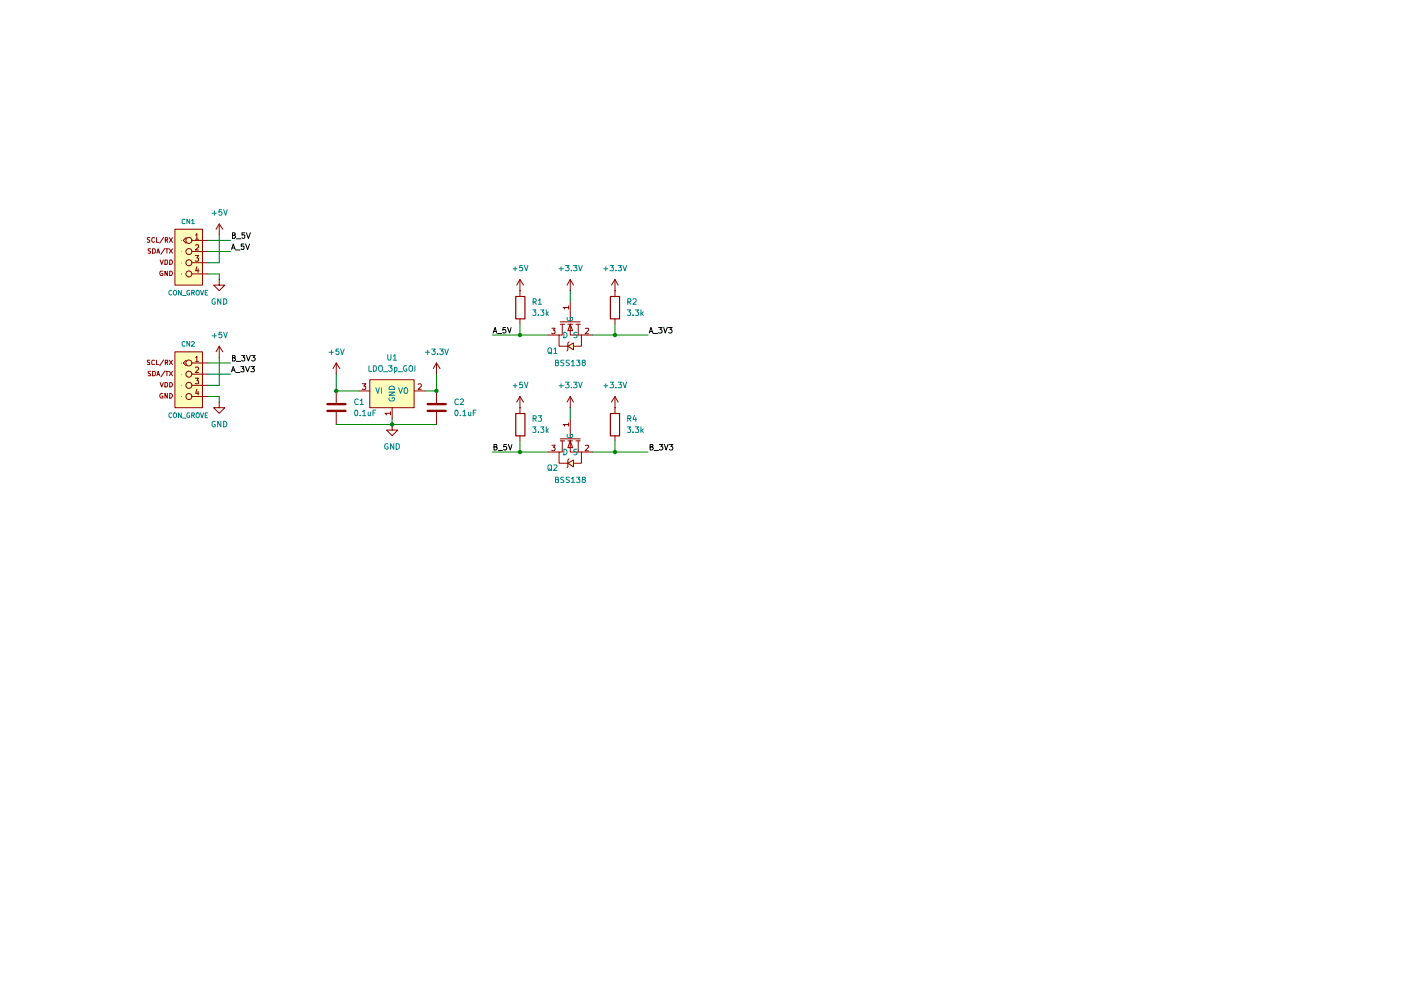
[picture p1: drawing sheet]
(kicad_sch
 (version 20250114)
 (generator "eeschema")
 (generator_version "9.0")
 (paper "A4")
 (lib_symbols
  (symbol "Device:C"
   (pin_numbers (hide yes))
   (pin_names
    (offset 0.254)) (exclude_from_sim no) (in_bom yes) (on_board yes)
   (property "Reference" "C" (at 0.635 2.54 0) (effects (font (size 1.27 1.27)) (justify left)))
   (property "Value" "C" (at 0.635 -2.54 0) (effects (font (size 1.27 1.27)) (justify left)))
   (property "Footprint" "" (at 0.9652 -3.81 0) (effects (font (size 1.27 1.27)) (hide yes)))
   (property "Datasheet" "~" (at 0 0 0) (effects (font (size 1.27 1.27)) (hide yes)))
   (property "Description" "Unpolarized capacitor" (at 0 0 0) (effects (font (size 1.27 1.27)) (hide yes)))
   (symbol "C_0_1"
    (polyline (pts (xy -2.032 0.762) (xy 2.032 0.762)) (stroke (width 0.508) (type default)) (fill (type none)))
    (polyline (pts (xy -2.032 -0.762) (xy 2.032 -0.762)) (stroke (width 0.508) (type default)) (fill (type none))))
   (symbol "C_1_1"
    (pin passive line (at 0 3.81 270) (length 2.794) (name "~" (effects (font (size 1.27 1.27)))) (number "1" (effects (font (size 1.27 1.27)))))
    (pin passive line (at 0 -3.81 90) (length 2.794) (name "~" (effects (font (size 1.27 1.27)))) (number "2" (effects (font (size 1.27 1.27))))))
   (embedded_fonts no))
  (symbol "Device:R"
   (pin_numbers (hide yes))
   (pin_names
    (offset 0)) (exclude_from_sim no) (in_bom yes) (on_board yes)
   (property "Reference" "R" (at 2.032 0 90) (effects (font (size 1.27 1.27))))
   (property "Value" "R" (at 0 0 90) (effects (font (size 1.27 1.27))))
   (property "Footprint" "" (at -1.778 0 90) (effects (font (size 1.27 1.27)) (hide yes)))
   (property "Datasheet" "~" (at 0 0 0) (effects (font (size 1.27 1.27)) (hide yes)))
   (property "Description" "Resistor" (at 0 0 0) (effects (font (size 1.27 1.27)) (hide yes)))
   (symbol "R_0_1"
    (rectangle (start -1.016 -2.54) (end 1.016 2.54) (stroke (width 0.254) (type default)) (fill (type none))))
   (symbol "R_1_1"
    (pin passive line (at 0 3.81 270) (length 1.27) (name "~" (effects (font (size 1.27 1.27)))) (number "1" (effects (font (size 1.27 1.27)))))
    (pin passive line (at 0 -3.81 90) (length 1.27) (name "~" (effects (font (size 1.27 1.27)))) (number "2" (effects (font (size 1.27 1.27))))))
   (embedded_fonts no))
  (symbol "akita:CON_GROVE"
   (pin_names
    (offset 1.016)) (exclude_from_sim no) (in_bom yes) (on_board yes)
   (property "Reference" "CN" (at 0 3.81 0) (effects (font (size 1.0668 1.0668)) (justify left bottom)))
   (property "Value" "CON_GROVE" (at 3.81 -5.08 90) (effects (font (size 1.0668 1.0668)) (justify left bottom)))
   (property "Footprint" "" (at 0 0 0) (effects (font (size 1.27 1.27)) (hide yes)))
   (property "Datasheet" "" (at 0 0 0) (effects (font (size 1.27 1.27)) (hide yes)))
   (property "Description" "" (at 0 0 0) (effects (font (size 1.27 1.27)) (hide yes)))
   (property "ki_locked" "" (at 0 0 0) (effects (font (size 1.27 1.27))))
   (symbol "CON_GROVE_1_0"
    (text "SCL/RX" (at 5.334 2.032 0) (effects (font (size 1.0668 1.0668)) (justify left bottom)))
    (text "SDA/TX" (at 5.334 -0.508 0) (effects (font (size 1.0668 1.0668)) (justify left bottom)))
    (text "VDD" (at 5.334 -3.048 0) (effects (font (size 1.0668 1.0668)) (justify left bottom)))
    (text "GND" (at 5.334 -5.588 0) (effects (font (size 1.0668 1.0668)) (justify left bottom)))
    (pin bidirectional inverted_clock (at -2.54 2.54 0) (length 5.08) (name "1" (effects (font (size 0 0)))) (number "1" (effects (font (size 1.27 1.27)))))
    (pin bidirectional inverted (at -2.54 0 0) (length 5.08) (name "2" (effects (font (size 0 0)))) (number "2" (effects (font (size 1.27 1.27)))))
    (pin bidirectional inverted (at -2.54 -2.54 0) (length 5.08) (name "3" (effects (font (size 0 0)))) (number "3" (effects (font (size 1.27 1.27)))))
    (pin bidirectional inverted (at -2.54 -5.08 0) (length 5.08) (name "4" (effects (font (size 0 0)))) (number "4" (effects (font (size 1.27 1.27))))))
   (symbol "CON_GROVE_1_1"
    (rectangle (start -1.27 5.08) (end 5.08 -7.62) (stroke (width 0.2032) (type default)) (fill (type background))))
   (embedded_fonts no))
  (symbol "akita:LDO_3p_GOI"
   (pin_names
    (offset 1.016)) (exclude_from_sim no) (in_bom yes) (on_board yes)
   (property "Reference" "U" (at 2.54 5.08 0) (effects (font (size 1.27 1.27))))
   (property "Value" "LDO_3p_GOI" (at 6.35 -3.81 0) (effects (font (size 1.27 1.27))))
   (property "Footprint" "" (at 0 0 0) (effects (font (size 1.27 1.27)) (hide yes)))
   (property "Datasheet" "" (at 0 0 0) (effects (font (size 1.27 1.27)) (hide yes)))
   (property "Description" "" (at 0 0 0) (effects (font (size 1.27 1.27)) (hide yes)))
   (symbol "LDO_3p_GOI_0_1"
    (rectangle (start -5.08 3.81) (end 5.08 -2.54) (stroke (width 0) (type default)) (fill (type background))))
   (symbol "LDO_3p_GOI_1_1"
    (pin power_in line (at -7.62 1.27 0) (length 2.54) (name "VI" (effects (font (size 1.27 1.27)))) (number "3" (effects (font (size 1.27 1.27)))))
    (pin passive line (at 0 -5.08 90) (length 2.54) (name "GND" (effects (font (size 1.27 1.27)))) (number "1" (effects (font (size 1.27 1.27)))))
    (pin power_out line (at 7.62 1.27 180) (length 2.54) (name "VO" (effects (font (size 1.27 1.27)))) (number "2" (effects (font (size 1.27 1.27))))))
   (embedded_fonts no))
  (symbol "libLCSC:BSS138_C52895" (exclude_from_sim no) (in_bom yes) (on_board yes)
   (property "Reference" "Q" (at 0 10.16 0) (effects (font (size 1.27 1.27))))
   (property "Value" "BSS138_C52895" (at 0 -10.16 0) (effects (font (size 1.27 1.27))))
   (property "Footprint" "libLCSC:SOT-23-3_L2.9-W1.6-P1.90-LS2.8-BR" (at 0 -12.7 0) (effects (font (size 1.27 1.27)) (hide yes)))
   (property "Datasheet" "https://lcsc.com/product-detail/MOSFET_FAIRCHILD_BSS138_BSS138_C52895.html" (at 0 -15.24 0) (effects (font (size 1.27 1.27)) (hide yes)))
   (property "Description" "" (at 0 0 0) (effects (font (size 1.27 1.27)) (hide yes)))
   (property "Manufacturer" "onsemi(安森美)" (at 0 -17.78 0) (effects (font (size 1.27 1.27)) (hide yes)))
   (property "MPN" "BSS138" (at 0 -20.32 0) (effects (font (size 1.27 1.27)) (hide yes)))
   (property "LCSC Part" "C52895" (at 0 -22.86 0) (effects (font (size 1.27 1.27)) (hide yes)))
   (symbol "BSS138_C52895_0_1"
    (polyline (pts (xy -2.54 0) (xy -0.51 0)) (stroke (width 0) (type default)) (fill (type none)))
    (polyline (pts (xy -0.51 2.29) (xy -0.51 -2.29)) (stroke (width 0) (type default)) (fill (type none)))
    (polyline (pts (xy 0 2.29) (xy 0 1.27)) (stroke (width 0) (type default)) (fill (type none)))
    (polyline (pts (xy 0 1.78) (xy 2.54 1.78) (xy 2.54 2.54) (xy 5.08 2.54) (xy 5.08 0.51)) (stroke (width 0) (type default)) (fill (type none)))
    (polyline (pts (xy 0 0) (xy 1.52 0.51) (xy 1.52 -0.51) (xy 0 0)) (stroke (width 0) (type default)) (fill (type background)))
    (polyline (pts (xy 0 0) (xy 2.54 0) (xy 2.54 -2.54) (xy 5.08 -2.54) (xy 5.08 -0.76)) (stroke (width 0) (type default)) (fill (type none)))
    (polyline (pts (xy 0 -0.51) (xy 0 0.51)) (stroke (width 0) (type default)) (fill (type none)))
    (polyline (pts (xy 0 -2.29) (xy 0 -1.27)) (stroke (width 0) (type default)) (fill (type none)))
    (polyline (pts (xy 2.54 -1.78) (xy 0 -1.78)) (stroke (width 0) (type default)) (fill (type none)))
    (polyline (pts (xy 4.06 0.25) (xy 4.32 0.51) (xy 5.84 0.51) (xy 6.1 0.76)) (stroke (width 0) (type default)) (fill (type none)))
    (polyline (pts (xy 5.08 0.51) (xy 5.84 -0.76) (xy 4.32 -0.76) (xy 5.08 0.51)) (stroke (width 0) (type default)) (fill (type background)))
    (pin unspecified line (at -5.08 0 0) (length 2.54) (name "G" (effects (font (size 1.27 1.27)))) (number "1" (effects (font (size 1.27 1.27)))))
    (pin unspecified line (at 2.54 5.08 270) (length 2.54) (name "D" (effects (font (size 1.27 1.27)))) (number "3" (effects (font (size 1.27 1.27)))))
    (pin unspecified line (at 2.54 -5.08 90) (length 2.54) (name "S" (effects (font (size 1.27 1.27)))) (number "2" (effects (font (size 1.27 1.27))))))
   (embedded_fonts no))
  (symbol "power:+3.3V"
   (power)
   (pin_numbers (hide yes))
   (pin_names
    (offset 0) (hide yes)) (exclude_from_sim no) (in_bom yes) (on_board yes)
   (property "Reference" "#PWR" (at 0 -3.81 0) (effects (font (size 1.27 1.27)) (hide yes)))
   (property "Value" "+3.3V" (at 0 3.556 0) (effects (font (size 1.27 1.27))))
   (property "Footprint" "" (at 0 0 0) (effects (font (size 1.27 1.27)) (hide yes)))
   (property "Datasheet" "" (at 0 0 0) (effects (font (size 1.27 1.27)) (hide yes)))
   (property "Description" "Power symbol creates a global label with name \"+3.3V\"" (at 0 0 0) (effects (font (size 1.27 1.27)) (hide yes)))
   (symbol "+3.3V_0_1"
    (polyline (pts (xy -0.762 1.27) (xy 0 2.54)) (stroke (width 0) (type default)) (fill (type none)))
    (polyline (pts (xy 0 2.54) (xy 0.762 1.27)) (stroke (width 0) (type default)) (fill (type none)))
    (polyline (pts (xy 0 0) (xy 0 2.54)) (stroke (width 0) (type default)) (fill (type none))))
   (symbol "+3.3V_1_1"
    (pin power_in line (at 0 0 90) (length 0) (name "~" (effects (font (size 1.27 1.27)))) (number "1" (effects (font (size 1.27 1.27))))))
   (embedded_fonts no))
  (symbol "power:+5V"
   (power)
   (pin_numbers (hide yes))
   (pin_names
    (offset 0) (hide yes)) (exclude_from_sim no) (in_bom yes) (on_board yes)
   (property "Reference" "#PWR" (at 0 -3.81 0) (effects (font (size 1.27 1.27)) (hide yes)))
   (property "Value" "+5V" (at 0 3.556 0) (effects (font (size 1.27 1.27))))
   (property "Footprint" "" (at 0 0 0) (effects (font (size 1.27 1.27)) (hide yes)))
   (property "Datasheet" "" (at 0 0 0) (effects (font (size 1.27 1.27)) (hide yes)))
   (property "Description" "Power symbol creates a global label with name \"+5V\"" (at 0 0 0) (effects (font (size 1.27 1.27)) (hide yes)))
   (symbol "+5V_0_1"
    (polyline (pts (xy -0.762 1.27) (xy 0 2.54)) (stroke (width 0) (type default)) (fill (type none)))
    (polyline (pts (xy 0 2.54) (xy 0.762 1.27)) (stroke (width 0) (type default)) (fill (type none)))
    (polyline (pts (xy 0 0) (xy 0 2.54)) (stroke (width 0) (type default)) (fill (type none))))
   (symbol "+5V_1_1"
    (pin power_in line (at 0 0 90) (length 0) (name "~" (effects (font (size 1.27 1.27)))) (number "1" (effects (font (size 1.27 1.27))))))
   (embedded_fonts no))
  (symbol "power:GND"
   (power)
   (pin_numbers (hide yes))
   (pin_names
    (offset 0) (hide yes)) (exclude_from_sim no) (in_bom yes) (on_board yes)
   (property "Reference" "#PWR" (at 0 -6.35 0) (effects (font (size 1.27 1.27)) (hide yes)))
   (property "Value" "GND" (at 0 -3.81 0) (effects (font (size 1.27 1.27))))
   (property "Footprint" "" (at 0 0 0) (effects (font (size 1.27 1.27)) (hide yes)))
   (property "Datasheet" "" (at 0 0 0) (effects (font (size 1.27 1.27)) (hide yes)))
   (property "Description" "Power symbol creates a global label with name \"GND\" , ground" (at 0 0 0) (effects (font (size 1.27 1.27)) (hide yes)))
   (symbol "GND_0_1"
    (polyline (pts (xy 0 0) (xy 0 -1.27) (xy 1.27 -1.27) (xy 0 -2.54) (xy -1.27 -1.27) (xy 0 -1.27)) (stroke (width 0) (type default)) (fill (type none))))
   (symbol "GND_1_1"
    (pin power_in line (at 0 0 270) (length 0) (name "~" (effects (font (size 1.27 1.27)))) (number "1" (effects (font (size 1.27 1.27))))))
   (embedded_fonts no)))
 (junction
  (at 82.55 88.9)
  (diameter 0)
  (color 0 0 0 0))
 (junction
  (at 133.35 95.25)
  (diameter 0)
  (color 0 0 0 0))
 (junction
  (at 111.76 95.25)
  (diameter 0)
  (color 0 0 0 0))
 (junction
  (at 133.35 68.58)
  (diameter 0)
  (color 0 0 0 0))
 (junction
  (at 111.76 68.58)
  (diameter 0)
  (color 0 0 0 0))
 (junction
  (at 69.85 81.28)
  (diameter 0)
  (color 0 0 0 0))
 (junction
  (at 92.71 81.28)
  (diameter 0)
  (color 0 0 0 0))
 (wire
  (pts (xy 40.64 46.99) (xy 45.72 46.99))
  (stroke (width 0) (type default)))
 (wire
  (pts (xy 105.41 68.58) (xy 111.76 68.58))
  (stroke (width 0) (type default)))
 (wire
  (pts (xy 128.27 68.58) (xy 133.35 68.58))
  (stroke (width 0) (type default)))
 (wire
  (pts (xy 40.64 77.47) (xy 45.72 77.47))
  (stroke (width 0) (type default)))
 (wire
  (pts (xy 133.35 68.58) (xy 140.97 68.58))
  (stroke (width 0) (type default)))
 (wire
  (pts (xy 43.18 82.55) (xy 43.18 83.82))
  (stroke (width 0) (type default)))
 (wire
  (pts (xy 43.18 54.61) (xy 43.18 55.88))
  (stroke (width 0) (type default)))
 (wire
  (pts (xy 92.71 77.47) (xy 92.71 81.28))
  (stroke (width 0) (type default)))
 (wire
  (pts (xy 69.85 77.47) (xy 69.85 81.28))
  (stroke (width 0) (type default)))
 (wire
  (pts (xy 133.35 66.04) (xy 133.35 68.58))
  (stroke (width 0) (type default)))
 (wire
  (pts (xy 133.35 92.71) (xy 133.35 95.25))
  (stroke (width 0) (type default)))
 (wire
  (pts (xy 111.76 92.71) (xy 111.76 95.25))
  (stroke (width 0) (type default)))
 (wire
  (pts (xy 40.64 54.61) (xy 43.18 54.61))
  (stroke (width 0) (type default)))
 (wire
  (pts (xy 43.18 80.01) (xy 40.64 80.01))
  (stroke (width 0) (type default)))
 (wire
  (pts (xy 82.55 87.63) (xy 82.55 88.9))
  (stroke (width 0) (type default)))
 (wire
  (pts (xy 43.18 45.72) (xy 43.18 52.07))
  (stroke (width 0) (type default)))
 (wire
  (pts (xy 123.19 58.42) (xy 123.19 60.96))
  (stroke (width 0) (type default)))
 (wire
  (pts (xy 111.76 95.25) (xy 118.11 95.25))
  (stroke (width 0) (type default)))
 (wire
  (pts (xy 40.64 74.93) (xy 45.72 74.93))
  (stroke (width 0) (type default)))
 (wire
  (pts (xy 105.41 95.25) (xy 111.76 95.25))
  (stroke (width 0) (type default)))
 (wire
  (pts (xy 133.35 95.25) (xy 140.97 95.25))
  (stroke (width 0) (type default)))
 (wire
  (pts (xy 69.85 88.9) (xy 82.55 88.9))
  (stroke (width 0) (type default)))
 (wire
  (pts (xy 40.64 82.55) (xy 43.18 82.55))
  (stroke (width 0) (type default)))
 (wire
  (pts (xy 82.55 88.9) (xy 92.71 88.9))
  (stroke (width 0) (type default)))
 (wire
  (pts (xy 43.18 73.66) (xy 43.18 80.01))
  (stroke (width 0) (type default)))
 (wire
  (pts (xy 128.27 95.25) (xy 133.35 95.25))
  (stroke (width 0) (type default)))
 (wire
  (pts (xy 111.76 66.04) (xy 111.76 68.58))
  (stroke (width 0) (type default)))
 (wire
  (pts (xy 123.19 85.09) (xy 123.19 87.63))
  (stroke (width 0) (type default)))
 (wire
  (pts (xy 69.85 81.28) (xy 74.93 81.28))
  (stroke (width 0) (type default)))
 (wire
  (pts (xy 40.64 49.53) (xy 45.72 49.53))
  (stroke (width 0) (type default)))
 (wire
  (pts (xy 90.17 81.28) (xy 92.71 81.28))
  (stroke (width 0) (type default)))
 (wire
  (pts (xy 111.76 68.58) (xy 118.11 68.58))
  (stroke (width 0) (type default)))
 (wire
  (pts (xy 43.18 52.07) (xy 40.64 52.07))
  (stroke (width 0) (type default)))
 (label "B_3V3"
  (at 45.72 74.93 0)
  (effects (font (size 1.27 1.27)) (justify left bottom)))
 (label "A_5V"
  (at 45.72 49.53 0)
  (effects (font (size 1.27 1.27)) (justify left bottom)))
 (label "A_5V"
  (at 105.41 68.58 0)
  (effects (font (size 1.27 1.27)) (justify left bottom)))
 (label "B_5V"
  (at 105.41 95.25 0)
  (effects (font (size 1.27 1.27)) (justify left bottom)))
 (label "B_5V"
  (at 45.72 46.99 0)
  (effects (font (size 1.27 1.27)) (justify left bottom)))
 (label "B_3V3"
  (at 140.97 95.25 0)
  (effects (font (size 1.27 1.27)) (justify left bottom)))
 (label "A_3V3"
  (at 45.72 77.47 0)
  (effects (font (size 1.27 1.27)) (justify left bottom)))
 (label "A_3V3"
  (at 140.97 68.58 0)
  (effects (font (size 1.27 1.27)) (justify left bottom)))
 (symbol
  (lib_id "power:+5V")
  (at 111.76 58.42 0)
  (unit 1)
  (exclude_from_sim no)
  (in_bom yes)
  (on_board yes)
  (dnp no)
  (fields_autoplaced yes)
  (property "Reference" "#PWR01" (at 111.76 62.23 0) (effects (font (size 1.27 1.27)) (hide yes)))
  (property "Value" "+5V" (at 111.76 53.34 0) (effects (font (size 1.27 1.27))))
  (property "Footprint" "" (at 111.76 58.42 0) (effects (font (size 1.27 1.27)) (hide yes)))
  (property "Datasheet" "" (at 111.76 58.42 0) (effects (font (size 1.27 1.27)) (hide yes)))
  (property "Description" "Power symbol creates a global label with name \"+5V\"" (at 111.76 58.42 0) (effects (font (size 1.27 1.27)) (hide yes)))
  (pin "1"))
 (symbol
  (lib_id "Device:C")
  (at 92.71 85.09 0)
  (unit 1)
  (exclude_from_sim no)
  (in_bom yes)
  (on_board yes)
  (dnp no)
  (fields_autoplaced yes)
  (property "Reference" "C2" (at 96.52 83.8199 0) (effects (font (size 1.27 1.27)) (justify left)))
  (property "Value" "0.1uF" (at 96.52 86.3599 0) (effects (font (size 1.27 1.27)) (justify left)))
  (property "Footprint" "Capacitor_SMD:C_0603_1608Metric" (at 93.6752 88.9 0) (effects (font (size 1.27 1.27)) (hide yes)))
  (property "Datasheet" "~" (at 92.71 85.09 0) (effects (font (size 1.27 1.27)) (hide yes)))
  (property "Description" "Unpolarized capacitor" (at 92.71 85.09 0) (effects (font (size 1.27 1.27)) (hide yes)))
  (property "LCSC" "C14663" (at 92.71 85.09 0) (effects (font (size 1.27 1.27)) (hide yes)))
  (pin "2")
  (pin "1"))
 (symbol
  (lib_id "libLCSC:BSS138_C52895")
  (at 123.19 92.71 90)
  (mirror x)
  (unit 1)
  (exclude_from_sim no)
  (in_bom yes)
  (on_board yes)
  (dnp no)
  (property "Reference" "Q2" (at 119.126 98.806 90) (effects (font (size 1.27 1.27))))
  (property "Value" "BSS138" (at 123.19 101.6 90) (effects (font (size 1.27 1.27))))
  (property "Footprint" "libLCSC:SOT-23-3_L2.9-W1.6-P1.90-LS2.8-BR" (at 135.89 92.71 0) (effects (font (size 1.27 1.27)) (hide yes)))
  (property "Datasheet" "https://lcsc.com/product-detail/MOSFET_FAIRCHILD_BSS138_BSS138_C52895.html" (at 138.43 92.71 0) (effects (font (size 1.27 1.27)) (hide yes)))
  (property "Description" "" (at 123.19 92.71 0) (effects (font (size 1.27 1.27)) (hide yes)))
  (property "Manufacturer" "onsemi(安森美)" (at 140.97 92.71 0) (effects (font (size 1.27 1.27)) (hide yes)))
  (property "MPN" "BSS138" (at 143.51 92.71 0) (effects (font (size 1.27 1.27)) (hide yes)))
  (property "LCSC Part" "C2874697" (at 146.05 92.71 0) (effects (font (size 1.27 1.27)) (hide yes)))
  (pin "2")
  (pin "3")
  (pin "1"))
 (symbol
  (lib_id "power:GND")
  (at 43.18 83.82 0)
  (unit 1)
  (exclude_from_sim no)
  (in_bom yes)
  (on_board yes)
  (dnp no)
  (fields_autoplaced yes)
  (property "Reference" "#PWR013" (at 43.18 90.17 0) (effects (font (size 1.27 1.27)) (hide yes)))
  (property "Value" "GND" (at 43.18 88.9 0) (effects (font (size 1.27 1.27))))
  (property "Footprint" "" (at 43.18 83.82 0) (effects (font (size 1.27 1.27)) (hide yes)))
  (property "Datasheet" "" (at 43.18 83.82 0) (effects (font (size 1.27 1.27)) (hide yes)))
  (property "Description" "Power symbol creates a global label with name \"GND\" , ground" (at 43.18 83.82 0) (effects (font (size 1.27 1.27)) (hide yes)))
  (pin "1"))
 (symbol
  (lib_id "power:+3.3V")
  (at 92.71 77.47 0)
  (unit 1)
  (exclude_from_sim no)
  (in_bom yes)
  (on_board yes)
  (dnp no)
  (fields_autoplaced yes)
  (property "Reference" "#PWR08" (at 92.71 81.28 0) (effects (font (size 1.27 1.27)) (hide yes)))
  (property "Value" "+3.3V" (at 92.71 72.39 0) (effects (font (size 1.27 1.27))))
  (property "Footprint" "" (at 92.71 77.47 0) (effects (font (size 1.27 1.27)) (hide yes)))
  (property "Datasheet" "" (at 92.71 77.47 0) (effects (font (size 1.27 1.27)) (hide yes)))
  (property "Description" "Power symbol creates a global label with name \"+3.3V\"" (at 92.71 77.47 0) (effects (font (size 1.27 1.27)) (hide yes)))
  (pin "1"))
 (symbol
  (lib_id "akita:CON_GROVE")
  (at 38.1 77.47 0)
  (mirror y)
  (unit 1)
  (exclude_from_sim no)
  (in_bom yes)
  (on_board yes)
  (dnp no)
  (property "Reference" "CN2" (at 36.068 70.612 0) (effects (font (size 1.0668 1.0668))))
  (property "Value" "CON_GROVE" (at 36.068 86.868 0) (effects (font (size 1.0668 1.0668))))
  (property "Footprint" "akita:CON_GROVE_H_roundPad" (at 38.1 77.47 0) (effects (font (size 1.27 1.27)) (hide yes)))
  (property "Datasheet" "" (at 38.1 77.47 0) (effects (font (size 1.27 1.27)) (hide yes)))
  (property "Description" "" (at 38.1 77.47 0) (effects (font (size 1.27 1.27)) (hide yes)))
  (pin "1")
  (pin "4")
  (pin "2")
  (pin "3"))
 (symbol
  (lib_id "Device:R")
  (at 111.76 62.23 0)
  (unit 1)
  (exclude_from_sim no)
  (in_bom yes)
  (on_board yes)
  (dnp no)
  (fields_autoplaced yes)
  (property "Reference" "R1" (at 114.3 60.9599 0) (effects (font (size 1.27 1.27)) (justify left)))
  (property "Value" "3.3k" (at 114.3 63.4999 0) (effects (font (size 1.27 1.27)) (justify left)))
  (property "Footprint" "Resistor_SMD:R_0603_1608Metric" (at 109.982 62.23 90) (effects (font (size 1.27 1.27)) (hide yes)))
  (property "Datasheet" "~" (at 111.76 62.23 0) (effects (font (size 1.27 1.27)) (hide yes)))
  (property "Description" "Resistor" (at 111.76 62.23 0) (effects (font (size 1.27 1.27)) (hide yes)))
  (property "LCSC" "C22978" (at 111.76 62.23 0) (effects (font (size 1.27 1.27)) (hide yes)))
  (pin "1")
  (pin "2"))
 (symbol
  (lib_id "libLCSC:BSS138_C52895")
  (at 123.19 66.04 90)
  (mirror x)
  (unit 1)
  (exclude_from_sim no)
  (in_bom yes)
  (on_board yes)
  (dnp no)
  (property "Reference" "Q1" (at 119.126 72.136 90) (effects (font (size 1.27 1.27))))
  (property "Value" "BSS138" (at 123.19 74.93 90) (effects (font (size 1.27 1.27))))
  (property "Footprint" "libLCSC:SOT-23-3_L2.9-W1.6-P1.90-LS2.8-BR" (at 135.89 66.04 0) (effects (font (size 1.27 1.27)) (hide yes)))
  (property "Datasheet" "https://lcsc.com/product-detail/MOSFET_FAIRCHILD_BSS138_BSS138_C52895.html" (at 138.43 66.04 0) (effects (font (size 1.27 1.27)) (hide yes)))
  (property "Description" "" (at 123.19 66.04 0) (effects (font (size 1.27 1.27)) (hide yes)))
  (property "Manufacturer" "onsemi(安森美)" (at 140.97 66.04 0) (effects (font (size 1.27 1.27)) (hide yes)))
  (property "MPN" "BSS138" (at 143.51 66.04 0) (effects (font (size 1.27 1.27)) (hide yes)))
  (property "LCSC Part" "C2874697" (at 146.05 66.04 0) (effects (font (size 1.27 1.27)) (hide yes)))
  (pin "2")
  (pin "3")
  (pin "1"))
 (symbol
  (lib_id "power:+5V")
  (at 111.76 85.09 0)
  (unit 1)
  (exclude_from_sim no)
  (in_bom yes)
  (on_board yes)
  (dnp no)
  (fields_autoplaced yes)
  (property "Reference" "#PWR03" (at 111.76 88.9 0) (effects (font (size 1.27 1.27)) (hide yes)))
  (property "Value" "+5V" (at 111.76 80.01 0) (effects (font (size 1.27 1.27))))
  (property "Footprint" "" (at 111.76 85.09 0) (effects (font (size 1.27 1.27)) (hide yes)))
  (property "Datasheet" "" (at 111.76 85.09 0) (effects (font (size 1.27 1.27)) (hide yes)))
  (property "Description" "Power symbol creates a global label with name \"+5V\"" (at 111.76 85.09 0) (effects (font (size 1.27 1.27)) (hide yes)))
  (pin "1"))
 (symbol
  (lib_id "Device:C")
  (at 69.85 85.09 0)
  (unit 1)
  (exclude_from_sim no)
  (in_bom yes)
  (on_board yes)
  (dnp no)
  (fields_autoplaced yes)
  (property "Reference" "C1" (at 73.66 83.8199 0) (effects (font (size 1.27 1.27)) (justify left)))
  (property "Value" "0.1uF" (at 73.66 86.3599 0) (effects (font (size 1.27 1.27)) (justify left)))
  (property "Footprint" "Capacitor_SMD:C_0603_1608Metric" (at 70.8152 88.9 0) (effects (font (size 1.27 1.27)) (hide yes)))
  (property "Datasheet" "~" (at 69.85 85.09 0) (effects (font (size 1.27 1.27)) (hide yes)))
  (property "Description" "Unpolarized capacitor" (at 69.85 85.09 0) (effects (font (size 1.27 1.27)) (hide yes)))
  (property "LCSC" "C14663" (at 69.85 85.09 0) (effects (font (size 1.27 1.27)) (hide yes)))
  (pin "2")
  (pin "1"))
 (symbol
  (lib_id "Device:R")
  (at 133.35 88.9 0)
  (unit 1)
  (exclude_from_sim no)
  (in_bom yes)
  (on_board yes)
  (dnp no)
  (fields_autoplaced yes)
  (property "Reference" "R4" (at 135.89 87.6299 0) (effects (font (size 1.27 1.27)) (justify left)))
  (property "Value" "3.3k" (at 135.89 90.1699 0) (effects (font (size 1.27 1.27)) (justify left)))
  (property "Footprint" "Resistor_SMD:R_0603_1608Metric" (at 131.572 88.9 90) (effects (font (size 1.27 1.27)) (hide yes)))
  (property "Datasheet" "~" (at 133.35 88.9 0) (effects (font (size 1.27 1.27)) (hide yes)))
  (property "Description" "Resistor" (at 133.35 88.9 0) (effects (font (size 1.27 1.27)) (hide yes)))
  (property "LCSC" "C22978" (at 133.35 88.9 0) (effects (font (size 1.27 1.27)) (hide yes)))
  (pin "1")
  (pin "2"))
 (symbol
  (lib_id "power:+3.3V")
  (at 133.35 58.42 0)
  (unit 1)
  (exclude_from_sim no)
  (in_bom yes)
  (on_board yes)
  (dnp no)
  (fields_autoplaced yes)
  (property "Reference" "#PWR02" (at 133.35 62.23 0) (effects (font (size 1.27 1.27)) (hide yes)))
  (property "Value" "+3.3V" (at 133.35 53.34 0) (effects (font (size 1.27 1.27))))
  (property "Footprint" "" (at 133.35 58.42 0) (effects (font (size 1.27 1.27)) (hide yes)))
  (property "Datasheet" "" (at 133.35 58.42 0) (effects (font (size 1.27 1.27)) (hide yes)))
  (property "Description" "Power symbol creates a global label with name \"+3.3V\"" (at 133.35 58.42 0) (effects (font (size 1.27 1.27)) (hide yes)))
  (pin "1"))
 (symbol
  (lib_id "power:GND")
  (at 43.18 55.88 0)
  (unit 1)
  (exclude_from_sim no)
  (in_bom yes)
  (on_board yes)
  (dnp no)
  (fields_autoplaced yes)
  (property "Reference" "#PWR011" (at 43.18 62.23 0) (effects (font (size 1.27 1.27)) (hide yes)))
  (property "Value" "GND" (at 43.18 60.96 0) (effects (font (size 1.27 1.27))))
  (property "Footprint" "" (at 43.18 55.88 0) (effects (font (size 1.27 1.27)) (hide yes)))
  (property "Datasheet" "" (at 43.18 55.88 0) (effects (font (size 1.27 1.27)) (hide yes)))
  (property "Description" "Power symbol creates a global label with name \"GND\" , ground" (at 43.18 55.88 0) (effects (font (size 1.27 1.27)) (hide yes)))
  (pin "1"))
 (symbol
  (lib_id "power:+3.3V")
  (at 123.19 85.09 0)
  (unit 1)
  (exclude_from_sim no)
  (in_bom yes)
  (on_board yes)
  (dnp no)
  (fields_autoplaced yes)
  (property "Reference" "#PWR06" (at 123.19 88.9 0) (effects (font (size 1.27 1.27)) (hide yes)))
  (property "Value" "+3.3V" (at 123.19 80.01 0) (effects (font (size 1.27 1.27))))
  (property "Footprint" "" (at 123.19 85.09 0) (effects (font (size 1.27 1.27)) (hide yes)))
  (property "Datasheet" "" (at 123.19 85.09 0) (effects (font (size 1.27 1.27)) (hide yes)))
  (property "Description" "Power symbol creates a global label with name \"+3.3V\"" (at 123.19 85.09 0) (effects (font (size 1.27 1.27)) (hide yes)))
  (pin "1"))
 (symbol
  (lib_id "power:+3.3V")
  (at 123.19 58.42 0)
  (unit 1)
  (exclude_from_sim no)
  (in_bom yes)
  (on_board yes)
  (dnp no)
  (fields_autoplaced yes)
  (property "Reference" "#PWR05" (at 123.19 62.23 0) (effects (font (size 1.27 1.27)) (hide yes)))
  (property "Value" "+3.3V" (at 123.19 53.34 0) (effects (font (size 1.27 1.27))))
  (property "Footprint" "" (at 123.19 58.42 0) (effects (font (size 1.27 1.27)) (hide yes)))
  (property "Datasheet" "" (at 123.19 58.42 0) (effects (font (size 1.27 1.27)) (hide yes)))
  (property "Description" "Power symbol creates a global label with name \"+3.3V\"" (at 123.19 58.42 0) (effects (font (size 1.27 1.27)) (hide yes)))
  (pin "1"))
 (symbol
  (lib_id "power:+5V")
  (at 69.85 77.47 0)
  (unit 1)
  (exclude_from_sim no)
  (in_bom yes)
  (on_board yes)
  (dnp no)
  (fields_autoplaced yes)
  (property "Reference" "#PWR07" (at 69.85 81.28 0) (effects (font (size 1.27 1.27)) (hide yes)))
  (property "Value" "+5V" (at 69.85 72.39 0) (effects (font (size 1.27 1.27))))
  (property "Footprint" "" (at 69.85 77.47 0) (effects (font (size 1.27 1.27)) (hide yes)))
  (property "Datasheet" "" (at 69.85 77.47 0) (effects (font (size 1.27 1.27)) (hide yes)))
  (property "Description" "Power symbol creates a global label with name \"+5V\"" (at 69.85 77.47 0) (effects (font (size 1.27 1.27)) (hide yes)))
  (pin "1"))
 (symbol
  (lib_id "akita:CON_GROVE")
  (at 38.1 49.53 0)
  (mirror y)
  (unit 1)
  (exclude_from_sim no)
  (in_bom yes)
  (on_board yes)
  (dnp no)
  (property "Reference" "CN1" (at 36.068 42.672 0) (effects (font (size 1.0668 1.0668))))
  (property "Value" "CON_GROVE" (at 36.068 58.928 0) (effects (font (size 1.0668 1.0668))))
  (property "Footprint" "akita:CON_GROVE_H_roundPad" (at 38.1 49.53 0) (effects (font (size 1.27 1.27)) (hide yes)))
  (property "Datasheet" "" (at 38.1 49.53 0) (effects (font (size 1.27 1.27)) (hide yes)))
  (property "Description" "" (at 38.1 49.53 0) (effects (font (size 1.27 1.27)) (hide yes)))
  (pin "1")
  (pin "4")
  (pin "2")
  (pin "3"))
 (symbol
  (lib_id "power:GND")
  (at 82.55 88.9 0)
  (unit 1)
  (exclude_from_sim no)
  (in_bom yes)
  (on_board yes)
  (dnp no)
  (fields_autoplaced yes)
  (property "Reference" "#PWR09" (at 82.55 95.25 0) (effects (font (size 1.27 1.27)) (hide yes)))
  (property "Value" "GND" (at 82.55 93.98 0) (effects (font (size 1.27 1.27))))
  (property "Footprint" "" (at 82.55 88.9 0) (effects (font (size 1.27 1.27)) (hide yes)))
  (property "Datasheet" "" (at 82.55 88.9 0) (effects (font (size 1.27 1.27)) (hide yes)))
  (property "Description" "Power symbol creates a global label with name \"GND\" , ground" (at 82.55 88.9 0) (effects (font (size 1.27 1.27)) (hide yes)))
  (pin "1"))
 (symbol
  (lib_id "Device:R")
  (at 111.76 88.9 0)
  (unit 1)
  (exclude_from_sim no)
  (in_bom yes)
  (on_board yes)
  (dnp no)
  (fields_autoplaced yes)
  (property "Reference" "R3" (at 114.3 87.6299 0) (effects (font (size 1.27 1.27)) (justify left)))
  (property "Value" "3.3k" (at 114.3 90.1699 0) (effects (font (size 1.27 1.27)) (justify left)))
  (property "Footprint" "Resistor_SMD:R_0603_1608Metric" (at 109.982 88.9 90) (effects (font (size 1.27 1.27)) (hide yes)))
  (property "Datasheet" "~" (at 111.76 88.9 0) (effects (font (size 1.27 1.27)) (hide yes)))
  (property "Description" "Resistor" (at 111.76 88.9 0) (effects (font (size 1.27 1.27)) (hide yes)))
  (property "LCSC" "C22978" (at 111.76 88.9 0) (effects (font (size 1.27 1.27)) (hide yes)))
  (pin "1")
  (pin "2"))
 (symbol
  (lib_id "akita:LDO_3p_GOI")
  (at 82.55 82.55 0)
  (unit 1)
  (exclude_from_sim no)
  (in_bom yes)
  (on_board yes)
  (dnp no)
  (fields_autoplaced yes)
  (property "Reference" "U1" (at 82.55 73.66 0) (effects (font (size 1.27 1.27))))
  (property "Value" "LDO_3p_GOI" (at 82.55 76.2 0) (effects (font (size 1.27 1.27))))
  (property "Footprint" "Package_TO_SOT_SMD:SOT-23" (at 82.55 82.55 0) (effects (font (size 1.27 1.27)) (hide yes)))
  (property "Datasheet" "" (at 82.55 82.55 0) (effects (font (size 1.27 1.27)) (hide yes)))
  (property "Description" "HT7533" (at 82.55 82.55 0) (effects (font (size 1.27 1.27)) (hide yes)))
  (property "LCSC" "C22470928" (at 82.55 82.55 0) (effects (font (size 1.27 1.27)) (hide yes)))
  (pin "1")
  (pin "3")
  (pin "2"))
 (symbol
  (lib_id "power:+3.3V")
  (at 133.35 85.09 0)
  (unit 1)
  (exclude_from_sim no)
  (in_bom yes)
  (on_board yes)
  (dnp no)
  (fields_autoplaced yes)
  (property "Reference" "#PWR04" (at 133.35 88.9 0) (effects (font (size 1.27 1.27)) (hide yes)))
  (property "Value" "+3.3V" (at 133.35 80.01 0) (effects (font (size 1.27 1.27))))
  (property "Footprint" "" (at 133.35 85.09 0) (effects (font (size 1.27 1.27)) (hide yes)))
  (property "Datasheet" "" (at 133.35 85.09 0) (effects (font (size 1.27 1.27)) (hide yes)))
  (property "Description" "Power symbol creates a global label with name \"+3.3V\"" (at 133.35 85.09 0) (effects (font (size 1.27 1.27)) (hide yes)))
  (pin "1"))
 (symbol
  (lib_id "power:+5V")
  (at 43.18 45.72 0)
  (unit 1)
  (exclude_from_sim no)
  (in_bom yes)
  (on_board yes)
  (dnp no)
  (fields_autoplaced yes)
  (property "Reference" "#PWR010" (at 43.18 49.53 0) (effects (font (size 1.27 1.27)) (hide yes)))
  (property "Value" "+5V" (at 43.18 40.64 0) (effects (font (size 1.27 1.27))))
  (property "Footprint" "" (at 43.18 45.72 0) (effects (font (size 1.27 1.27)) (hide yes)))
  (property "Datasheet" "" (at 43.18 45.72 0) (effects (font (size 1.27 1.27)) (hide yes)))
  (property "Description" "Power symbol creates a global label with name \"+5V\"" (at 43.18 45.72 0) (effects (font (size 1.27 1.27)) (hide yes)))
  (pin "1"))
 (symbol
  (lib_id "power:+5V")
  (at 43.18 73.66 0)
  (unit 1)
  (exclude_from_sim no)
  (in_bom yes)
  (on_board yes)
  (dnp no)
  (fields_autoplaced yes)
  (property "Reference" "#PWR012" (at 43.18 77.47 0) (effects (font (size 1.27 1.27)) (hide yes)))
  (property "Value" "+5V" (at 43.18 68.58 0) (effects (font (size 1.27 1.27))))
  (property "Footprint" "" (at 43.18 73.66 0) (effects (font (size 1.27 1.27)) (hide yes)))
  (property "Datasheet" "" (at 43.18 73.66 0) (effects (font (size 1.27 1.27)) (hide yes)))
  (property "Description" "Power symbol creates a global label with name \"+5V\"" (at 43.18 73.66 0) (effects (font (size 1.27 1.27)) (hide yes)))
  (pin "1"))
 (symbol
  (lib_id "Device:R")
  (at 133.35 62.23 0)
  (unit 1)
  (exclude_from_sim no)
  (in_bom yes)
  (on_board yes)
  (dnp no)
  (fields_autoplaced yes)
  (property "Reference" "R2" (at 135.89 60.9599 0) (effects (font (size 1.27 1.27)) (justify left)))
  (property "Value" "3.3k" (at 135.89 63.4999 0) (effects (font (size 1.27 1.27)) (justify left)))
  (property "Footprint" "Resistor_SMD:R_0603_1608Metric" (at 131.572 62.23 90) (effects (font (size 1.27 1.27)) (hide yes)))
  (property "Datasheet" "~" (at 133.35 62.23 0) (effects (font (size 1.27 1.27)) (hide yes)))
  (property "Description" "Resistor" (at 133.35 62.23 0) (effects (font (size 1.27 1.27)) (hide yes)))
  (property "LCSC" "C22978" (at 133.35 62.23 0) (effects (font (size 1.27 1.27)) (hide yes)))
  (pin "1")
  (pin "2"))
 (sheet_instances
  (path ""
   (page "1")))
 (embedded_fonts no))
